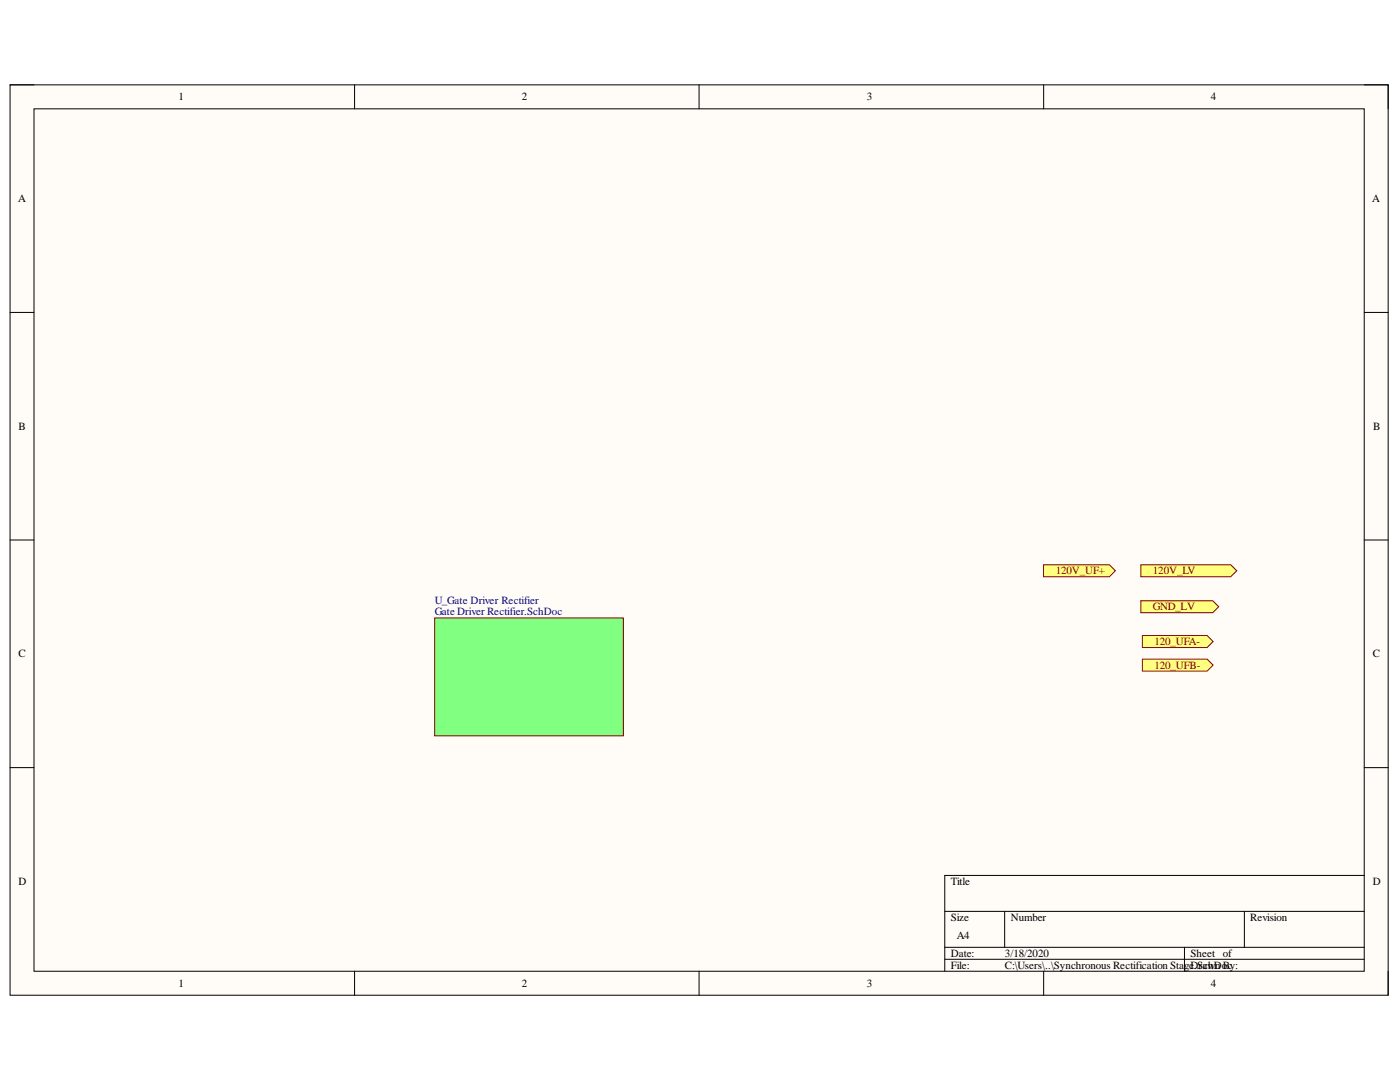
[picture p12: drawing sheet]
<svg xmlns="http://www.w3.org/2000/svg" width="279mm" height="216mm" viewBox="0 0 279 216" stroke-linecap="round" stroke-linejoin="round" font-family="sans-serif">
<path d="M2 16.9h275v181.7h-275z" fill-rule="evenodd" fill="#fffcf8"/>
<path d="M2 16.9h275v181.7h-275z" fill="none" stroke="#000" stroke-width=".2"/>
<path d="M6.8 21.7h265.5v172.1h-265.5z" fill-rule="evenodd" fill="#fffcf8"/>
<g fill="none" stroke="#000" stroke-width=".2">
<path d="M2 16.9h4.8M70.8 16.9v4.8M139.5 16.9v4.8M208.3 16.9v4.8M272.3 16.9h4.7v4.8M6.8 21.7h265.5v172.1h-265.5zM2 62.3h4.8M272.3 62.3h4.7M2 107.8h4.8M272.3 107.8h4.7M2 153.2h4.8M272.3 153.2h4.7"/>
<path d="M272.3 174.7h-83.8v19.1M70.8 193.8v4.8M139.5 193.8v4.8M188.5 181.9h83.8M188.5 189h83.8M188.5 191.4h83.8M200.5 181.9v7.1M208.3 193.8v4.8M236.4 189v4.8M248.3 181.9v7.1M277 193.8v4.8"/>
</g>
<path d="M86.7 123.3h37.7v23.5h-37.7z" fill-rule="evenodd" fill="#80ff80"/>
<path d="M86.7 123.3h37.7v23.5h-37.7z" fill="none" stroke="#800000" stroke-width=".2"/>
<path d="M227.7 112.7h17.9l1.2 1.2-1.2 1.2h-17.9z" fill-rule="evenodd" fill="#ffff80"/>
<path d="M227.7 112.7h17.9l1.2 1.2-1.2 1.2h-17.9z" fill="none" stroke="#800000" stroke-width=".2"/>
<path d="M227.7 119.9h14.3l1.2 1.2-1.2 1.2h-14.3z" fill-rule="evenodd" fill="#ffff80"/>
<path d="M227.7 119.9h14.3l1.2 1.2-1.2 1.2h-14.3z" fill="none" stroke="#800000" stroke-width=".2"/>
<path d="M208.3 112.7h13.1l1.2 1.2-1.2 1.2h-13.1z" fill-rule="evenodd" fill="#ffff80"/>
<path d="M208.3 112.7h13.1l1.2 1.2-1.2 1.2h-13.1z" fill="none" stroke="#800000" stroke-width=".2"/>
<path d="M228 126.8h12.9l1.2 1.2-1.2 1.2h-12.9z" fill-rule="evenodd" fill="#ffff80"/>
<path d="M228 126.8h12.9l1.2 1.2-1.2 1.2h-12.9z" fill="none" stroke="#800000" stroke-width=".2"/>
<path d="M228 131.5h12.9l1.2 1.2-1.2 1.2h-12.9z" fill-rule="evenodd" fill="#ffff80"/>
<path d="M228 131.5h12.9l1.2 1.2-1.2 1.2h-12.9z" fill="none" stroke="#800000" stroke-width=".2"/>
<g font-size="2.2">
<text x="35.6" y="20">1</text>
<text x="104.2" y="20">2</text>
<text x="173" y="20">3</text>
<text x="241.7" y="20">4</text>
<text x="3.6" y="40.3">A</text>
<text x="273.9" y="40.3">A</text>
<text x="3.7" y="85.8">B</text>
<text x="274" y="85.8">B</text>
<text x="3.7" y="131.2">C</text>
<text x="274" y="131.2">C</text>
<text x="3.7" y="176.5">D</text>
<text x="189.7" y="176.5">Title</text>
<text x="274" y="176.5">D</text>
<text x="189.7" y="183.7">Size</text>
<text x="201.8" y="183.7">Number</text>
<text x="249.5" y="183.7">Revision</text>
<text x="189.7" y="190.9">Date:</text>
<text x="190.9" y="187.4">A4</text>
<text x="200.6" y="190.9">3/18/2020</text>
<text x="237.6" y="190.9">Sheet of</text>
<text x="35.6" y="196.9">1</text>
<text x="104.2" y="196.9">2</text>
<text x="173" y="196.9">3</text>
<text x="189.7" y="193.3">File:</text>
<text x="200.6" y="193.3">C:\Users\..\Synchronous Rectification StageDrawn By:</text>
<text x="238.3" y="193.3">.SchDoc</text>
<text x="241.7" y="196.9">4</text>
</g>
<g font-size="2.2" fill="#800000">
<text x="210.7" y="114.6">120V_UF+</text>
<text x="230.1" y="114.6">120V_LV</text>
<text x="230.1" y="121.8">GND_LV</text>
<text x="230.4" y="128.7">120_UFA-</text>
<text x="230.4" y="133.4">120_UFB-</text>
</g>
<g font-size="2.2" fill="#000080">
<text x="86.8" y="120.4">U_Gate Driver Rectifier</text>
<text x="86.8" y="122.8">Gate Driver Rectifier.SchDoc</text>
</g>
</svg>
